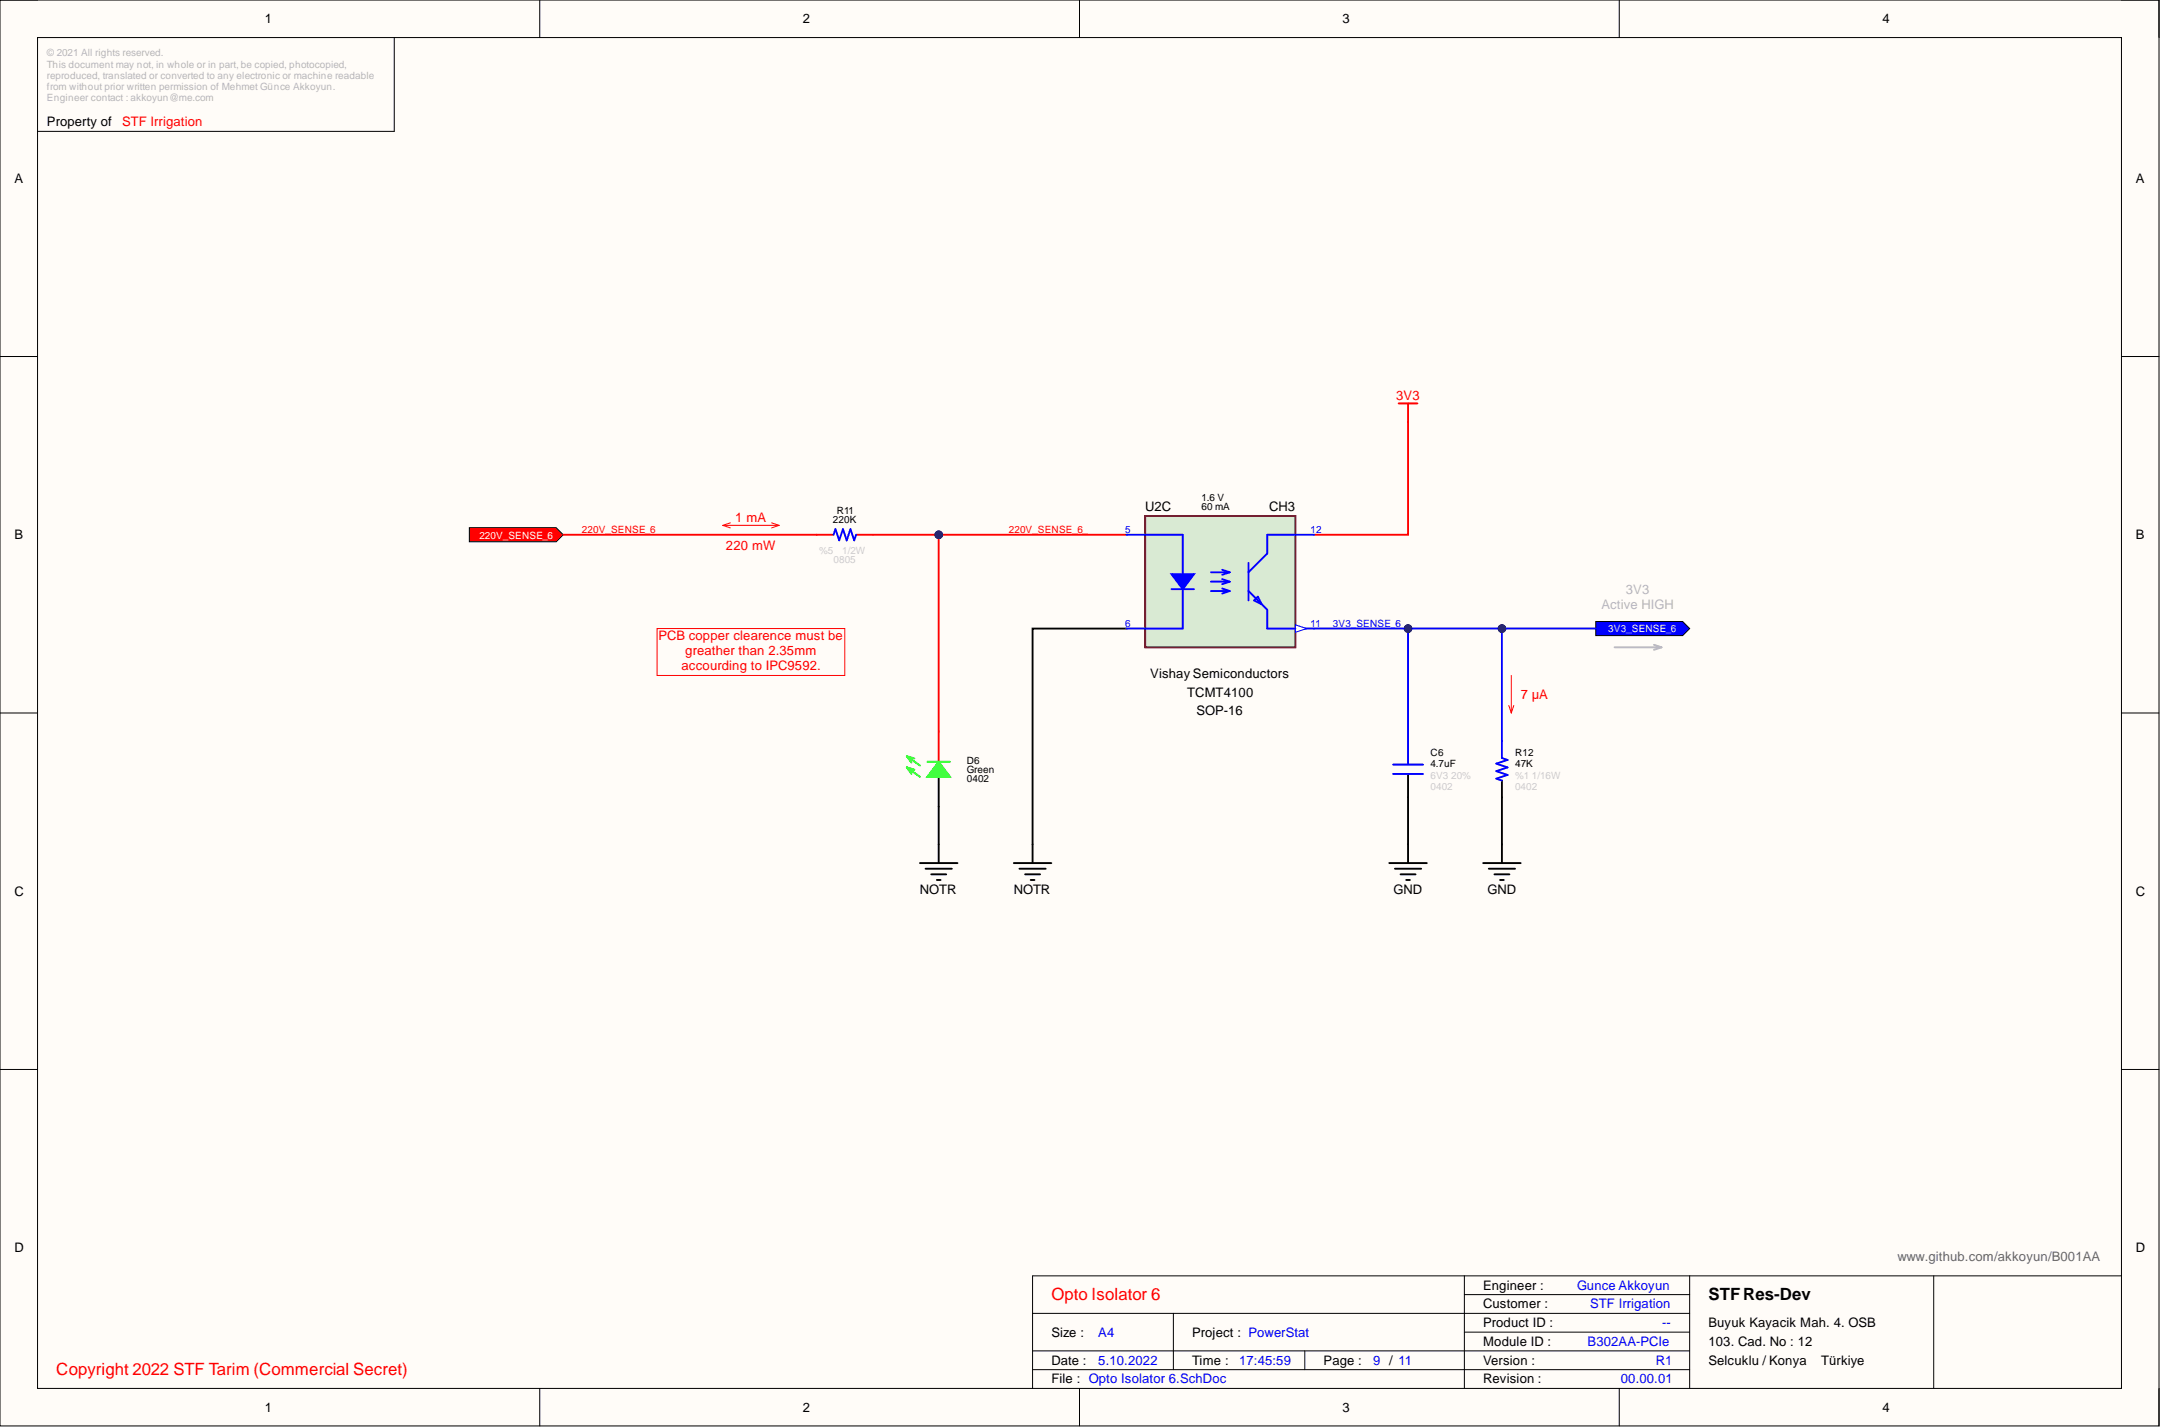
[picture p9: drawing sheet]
<svg xmlns="http://www.w3.org/2000/svg" width="292mm" height="193mm" viewBox="0 0 292 193" stroke-linecap="round" stroke-linejoin="round" font-family="sans-serif">
<path d="M0 0h291.8v192.7h-291.8z" fill-rule="evenodd" fill="#fffcf8"/>
<path d="M0 0h291.8v192.7h-291.8z" fill="none" stroke="#000" stroke-width=".14"/>
<path d="M5.1 5.1h281.7v182.5h-281.7z" fill-rule="evenodd" fill="#fffcf8"/>
<g fill="none" stroke="#000" stroke-width=".14">
<path d="M0 0h5.1M5.1 5.1h281.7v182.5h-281.7zM53.3 5.1v12.7h-48.2M73 0v5.1M145.9 0v5.1M218.9 0v5.1M286.8 0h5v5.1M0 48.2h5.1M286.8 48.2h5M0 96.3h5.1M286.8 96.3h5M0 144.5h5.1"/>
<path d="M286.8 144.5h5M139.6 177.5h88.8M158.6 177.5v7.6M197.9 174.9h30.5M197.9 172.4v15.2M228.4 172.4v15.2M261.4 172.4v15.2M286.8 172.4h-147.2v15.2M73 187.6v5.1M139.6 182.6h88.8M139.6 185.1h88.8M145.9 187.6v5.1"/>
<path d="M176.4 182.6v2.5M197.9 180h30.5M218.9 187.6v5.1M291.8 187.6v5.1"/>
</g>
<path d="M97.7 71h7.6M97.7 71l1 .3M98.7 70.7l-1 .3M104.3 70.7l1 .3M105.3 71l-1 .3M88.8 84.9h25.4v6.4h-25.4zM203.9 95.3l.4 1M204.3 91.3v5M204.6 95.3l-.3 1" fill="none" stroke="#f00" stroke-width=".14"/>
<g fill="none" stroke="#000" stroke-width=".25">
<path d="M124.3 116.6h5.1M125.1 117.4h3.6M125.9 118.2h2M126.6 118.9h.5M126.9 114.1v2.5M137 116.6h5.1M137.8 117.4h3.5M138.6 118.2h2M139.3 118.9h.5M139.6 114.1v2.5M187.8 116.6h5.1M188.5 117.4h3.6"/>
<path d="M189.3 118.2h2M190.1 118.9h.5M190.3 114.1v2.5M200.5 116.6h5.1M201.2 117.4h3.6M202 118.2h2M202.8 118.9h.5M203 114.1v2.5"/>
</g>
<path d="M218.2 87.5h6.4M223.6 87.1l1 .4M224.6 87.5l-1 .3" fill="none" stroke="#b7b7b7" stroke-width=".25"/>
<path d="M189.1 54.5h2.5M190.3 54.5v2.6" fill="none" stroke="#f00" stroke-width=".25"/>
<path d="M63.4 71.3h11.8l.9 1-.9 .9h-11.8z" fill-rule="evenodd" fill="#f00"/>
<path d="M63.4 71.3h11.8l.9 1-.9 .9h-11.8z" fill="none" stroke="#000" stroke-width=".14"/>
<path d="M190.3 107.8v6.3M203 107.8v6.3" fill="none" stroke="#000" stroke-width=".25"/>
<path d="M190.3 84.9v15.3" fill="none" stroke="#00f" stroke-width=".25"/>
<circle cx="190.3" cy="84.9" r=".51" fill="#000080"/>
<circle cx="190.3" cy="84.9" r=".51" fill="none" stroke="#000080" stroke-width=".14"/>
<path d="M203 84.9v15.3" fill="none" stroke="#00f" stroke-width=".25"/>
<circle cx="203" cy="84.9" r=".51" fill="#000080"/>
<circle cx="203" cy="84.9" r=".51" fill="none" stroke="#000080" stroke-width=".14"/>
<path d="M190.3 57.1v15.2h-12.7M126.9 72.3v26.6" fill="none" stroke="#f00" stroke-width=".25"/>
<path d="M126.9 109v5.1" fill="none" stroke="#000" stroke-width=".25"/>
<circle cx="126.9" cy="72.3" r=".51" fill="#000080"/>
<circle cx="126.9" cy="72.3" r=".51" fill="none" stroke="#000080" stroke-width=".14"/>
<path d="M76.1 72.3h34.3" fill="none" stroke="#f00" stroke-width=".25"/>
<path d="M152.3 84.9h-12.7v29.2" fill="none" stroke="#000" stroke-width=".25"/>
<path d="M215.7 84h11.7l1 .9-1 1h-11.7z" fill-rule="evenodd" fill="#00f"/>
<path d="M215.7 84h11.7l1 .9-1 1h-11.7z" fill="none" stroke="#000" stroke-width=".14"/>
<path d="M118 72.3h34.3" fill="none" stroke="#f00" stroke-width=".25"/>
<circle cx="126.9" cy="72.3" r=".51" fill="#000080"/>
<circle cx="126.9" cy="72.3" r=".51" fill="none" stroke="#000080" stroke-width=".14"/>
<path d="M177.6 84.9h38.1" fill="none" stroke="#00f" stroke-width=".25"/>
<circle cx="190.3" cy="84.9" r=".51" fill="#000080"/>
<circle cx="190.3" cy="84.9" r=".51" fill="none" stroke="#000080" stroke-width=".14"/>
<circle cx="203" cy="84.9" r=".51" fill="#000080"/>
<circle cx="203" cy="84.9" r=".51" fill="none" stroke="#000080" stroke-width=".14"/>
<path d="M126.9 98.9v4" fill="none" stroke="#f00" stroke-width=".25"/>
<path d="M126.9 105v4" fill="none" stroke="#000" stroke-width=".25"/>
<path d="M125.4 102.9h3" fill="none" stroke="#0f0" stroke-width=".25"/>
<path d="M126.9 102.9l1.5 2.1h-3z" fill="#0f0"/>
<path d="M122.6 103.7l1.7 1.3M122.6 103.7l.6 .9M122.6 103.7l1 .3M122.6 102.2l1.7 1.2M122.6 102.2l.6 .8M122.6 102.2l1 .3M126.9 102.9l1.5 2.1h-3z" fill="none" stroke="#0f0" stroke-width=".25"/>
<path d="M190.3 104.7v3.1M203 105.5v2.3" fill="none" stroke="#000" stroke-width=".25"/>
<path d="M112.7 72.3l.2-.8 .5 1.5 .5-1.5 .5 1.5 .6-1.5 .5 1.5 .2-.7M188.3 103.3h4.1M188.3 104.6h4.1M190.3 100.2v3M203 100.2v2.2l.8 .3-1.5 .5 1.5 .5-1.5 .5 1.5 .5-1.5 .5 .7 .3" fill="none" stroke="#00f" stroke-width=".25"/>
<path d="M110.4 72.3h2.3M115.7 72.3h2.3" fill="none" stroke="#f00" stroke-width=".25"/>
<path d="M154.8 69.7h20.3v17.8h-20.3z" fill-rule="evenodd" fill="#d9ead3"/>
<path d="M154.8 69.7h20.3v17.8h-20.3z" fill="none" stroke="#800000" stroke-width=".25"/>
<path d="M158.4 79.6h3" fill="none" stroke="#00f" stroke-width=".25"/>
<path d="M158.4 77.6h3l-1.5 2z" fill="#00f"/>
<path d="M158.4 77.6h3l-1.5 2zM175.1 84.9h2.5" fill="none" stroke="#00f" stroke-width=".25"/>
<path d="M175.1 84.4l1.5 .5-1.5 .5z" fill="#f8fcff"/>
<path d="M175.1 84.4l1.5 .5-1.5 .5z" fill="none" stroke="#00f" stroke-width=".14"/>
<g fill="none" stroke="#00f" stroke-width=".25">
<path d="M152.3 72.3h7.6v12.6h-7.6M163.7 77.3h2.5M163.7 79.9h2.5M163.7 78.6h2.5M165.2 77l1 .3M165.2 79.5l1 .4M165.2 78.3l1 .3M166.2 77.3l-1 .4M166.2 79.9l-1 .3M166.2 78.6l-1 .3M168.8 76.1v5M168.8 79.9l2.5 2.5v2.5h3.8"/>
<path d="M177.6 72.3h-6.3v2.5l-2.5 2.5M169.5 81.1l.5-.5 .5 1z"/>
</g>
<g font-size="2.3" fill="#f00">
<text x="142.1" y="175.7">Opto Isolator 6</text>
<text x="7.6" y="185.8">Copyright 2022 STF Tarim (Commercial Secret)</text>
</g>
<text font-size="2.3" x="230.9" y="175.7">STFRes-Dev</text>
<g font-size="1.8">
<text x="35.8" y="3.1">1</text>
<text x="108.5" y="3.1">2</text>
<text x="181.4" y="3.1">3</text>
<text x="254.4" y="3.1">4</text>
<text x="6.3" y="17.1">Property of</text>
<text x="1.9" y="24.7">A</text>
<text x="288.7" y="24.7">A</text>
<text x="154.8" y="69.1">U2C</text>
<text x="171.5" y="69.1">CH3</text>
<text x="1.9" y="72.9">B</text>
<text x="288.7" y="72.9">B</text>
<text x="155.5" y="91.6">Vishay Semiconductors</text>
<text x="160.5" y="94.2">TCMT4100</text>
<text x="161.7" y="96.7">SOP-16</text>
<text x="1.9" y="121">C</text>
<text x="124.3" y="120.8">NOTR</text>
<text x="137" y="120.8">NOTR</text>
<text x="188.4" y="120.8">GND</text>
<text x="201.1" y="120.8">GND</text>
<text x="288.7" y="121">C</text>
<text x="1.9" y="169.2">D</text>
<text x="288.7" y="169.2">D</text>
<text x="200.5" y="174.3">Engineer :</text>
<text x="200.5" y="176.8">Customer :</text>
<text x="200.5" y="179.3">Product ID :</text>
<text x="230.9" y="179.3">Buyuk Kayacik Mah. 4. OSB</text>
<text x="142.1" y="184.4">Date :</text>
<text x="142.1" y="180.6">Size :</text>
<text x="161.1" y="184.4">Time :</text>
<text x="161.1" y="180.6">Project : PowerStat</text>
<text x="178.9" y="184.4">Page :</text>
<text x="200.5" y="181.9">Module ID :</text>
<text x="200.5" y="184.4">Version :</text>
<text x="230.9" y="181.9">103. Cad. No : 12</text>
<text x="230.9" y="184.4">Selcuklu / Konya</text>
<text x="246.2" y="184.4">Türkiye</text>
<text x="35.8" y="190.7">1</text>
<text x="108.5" y="190.7">2</text>
<text x="142.1" y="186.9">File : Opto Isolator 6.SchDoc</text>
<text x="181.4" y="190.7">3</text>
<text x="200.5" y="186.9">Revision :</text>
<text x="254.4" y="190.7">4</text>
</g>
<g font-size="1.8" fill="#f00">
<text x="16.5" y="17.1">STF Irrigation</text>
<text x="188.7" y="54.1">3V3</text>
<text x="99.4" y="70.6">1 mA</text>
<text x="98.1" y="74.4">220 mW</text>
<text x="89" y="86.5">PCB copper clearence must be</text>
<text x="92.6" y="88.6">greather than 2.35mm</text>
<text x="92.1" y="90.6">accourding to IPC9592.</text>
<text x="205.6" y="94.4">7 μA</text>
</g>
<g font-size="1.8" fill="#b7b7b7">
<text x="216.5" y="82.2">Active HIGH</text>
<text x="219.8" y="80.2">3V3</text>
</g>
<text font-size="1.8" fill="#666" x="256.5" y="170.5">www.github.com/akkoyun/B001AA</text>
<g font-size="1.8" fill="#00f">
<text x="213.2" y="174.3">Gunce Akkoyun</text>
<text x="214.9" y="176.8">STF Irrigation</text>
<text x="224.7" y="179.3">--</text>
<text x="148.5" y="184.4">5.10.2022</text>
<text x="148.5" y="180.6">A4</text>
<text x="167.5" y="184.4">17:45:59</text>
<text x="185.6" y="184.4">9 / 11</text>
<text x="214.6" y="181.9">B302AA-PCIe</text>
<text x="223.8" y="184.4">R1</text>
<text x="219.1" y="186.9">00.00.01</text>
</g>
<g font-size="1.4" fill="#b7b7b7">
<text x="6.3" y="7.6">© 2021 All rights reserved.</text>
<text x="6.3" y="9.1">This document may not, in whole or in part, be copied, photocopied,</text>
<text x="6.3" y="10.7">reproduced, translated or converted to any electronic or machine readable</text>
<text x="6.3" y="12.2">from without prior written permission of Mehmet Günce Akkoyun.</text>
<text x="6.3" y="13.7">Engineer contact : akkoyun@me.com</text>
</g>
<g font-size="1.4">
<text x="112.6" y="70.7">220K</text>
<text x="113.1" y="69.5">R11</text>
<text x="162.4" y="69">60 mA</text>
<text x="162.4" y="67.7">1.6 V</text>
<text x="130.7" y="105.7">0402</text>
<text x="130.7" y="104.5">Green</text>
<text x="130.7" y="103.2">D6</text>
<text x="193.4" y="103.7">4.7uF</text>
<text x="193.4" y="102.2">C6</text>
<text x="204.8" y="103.7">47K</text>
<text x="204.8" y="102.2">R12</text>
</g>
<g font-size="1.4" fill="#fff">
<text x="64.8" y="72.8">220V_SENSE_6</text>
<text x="217.4" y="85.4">3V3_SENSE_6</text>
</g>
<g font-size="1.4" fill="#f00">
<text x="78.7" y="72">220V_SENSE_6</text>
<text x="136.4" y="72">220V_SENSE_6_</text>
</g>
<g font-size="1.4" fill="#ccc">
<text x="110.7" y="74.8">%5</text>
<text x="112.7" y="76.1">0805</text>
<text x="113.9" y="74.8">1/2W</text>
<text x="193.4" y="106.7">0402</text>
<text x="193.4" y="105.2">6V3</text>
<text x="196.2" y="105.2">20%</text>
<text x="204.8" y="105.2">%1</text>
<text x="204.8" y="106.7">0402</text>
<text x="207.1" y="105.2">1/16W</text>
</g>
<g font-size="1.4" fill="#00f">
<text x="152.1" y="72">5</text>
<text x="177.1" y="72">12</text>
<text x="152.1" y="84.7">6</text>
<text x="177.1" y="84.7">11</text>
<text x="180.2" y="84.7">3V3_SENSE_6</text>
</g>
</svg>
